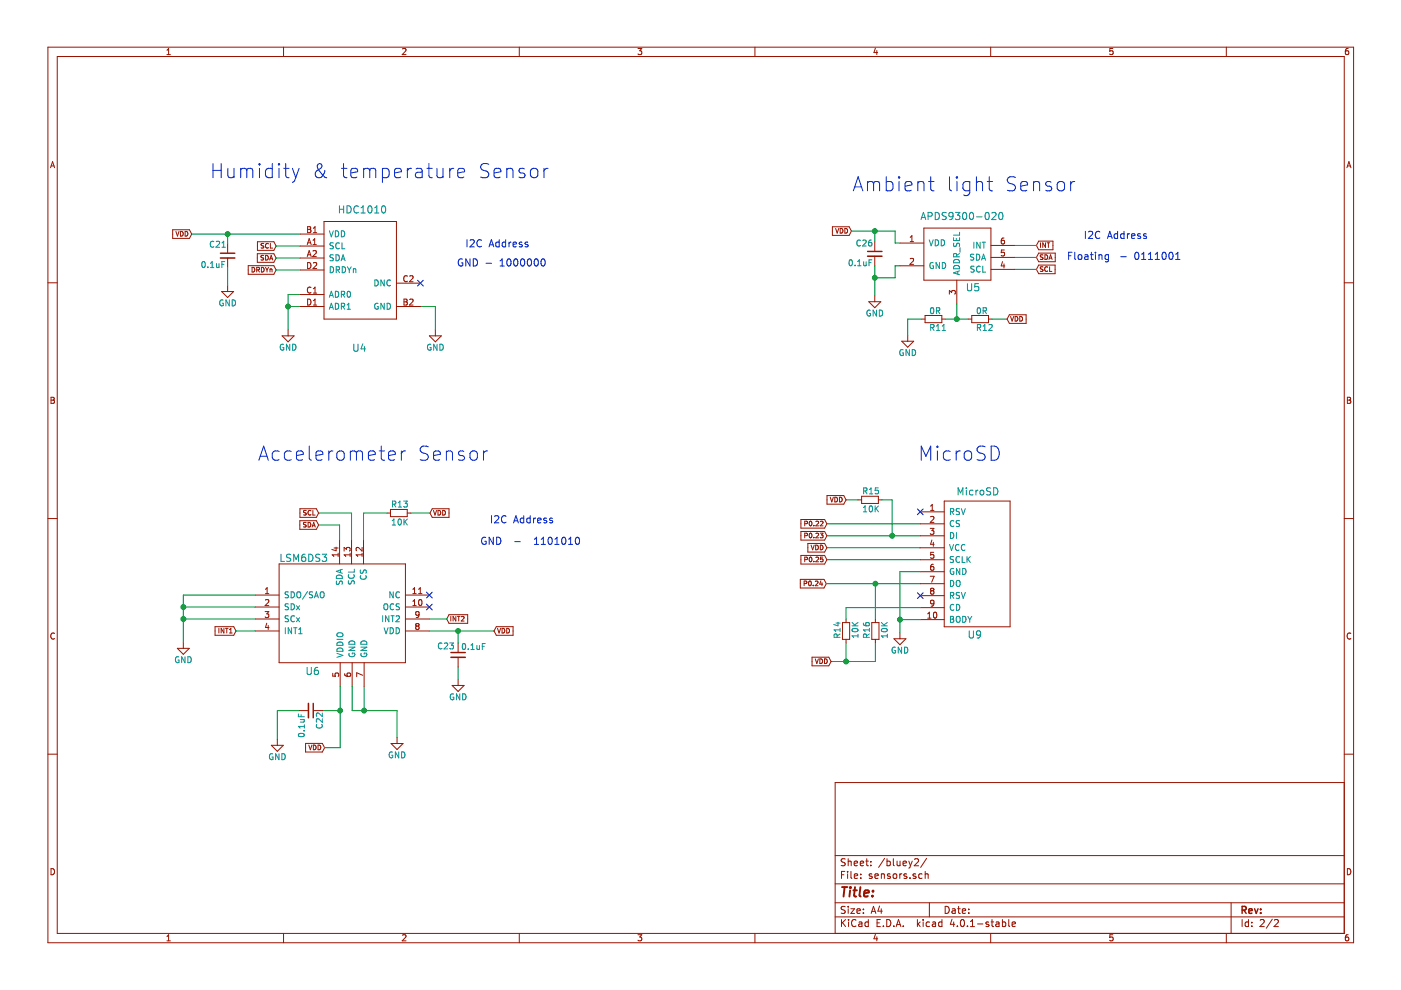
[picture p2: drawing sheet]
EESchema Schematic File Version 2
LIBS:bluey-rescue
LIBS:power
LIBS:device
LIBS:transistors
LIBS:conn
LIBS:linear
LIBS:regul
LIBS:74xx
LIBS:cmos4000
LIBS:adc-dac
LIBS:memory
LIBS:xilinx
LIBS:microcontrollers
LIBS:dsp
LIBS:microchip
LIBS:analog_switches
LIBS:motorola
LIBS:texas
LIBS:intel
LIBS:audio
LIBS:interface
LIBS:digital-audio
LIBS:philips
LIBS:display
LIBS:cypress
LIBS:siliconi
LIBS:opto
LIBS:atmel
LIBS:contrib
LIBS:valves
LIBS:bluey-cache
EELAYER 25 0
EELAYER END
$Descr A4 11693 8268
encoding utf-8
Sheet 2 2
Title ""
Date ""
Rev ""
Comp ""
Comment1 ""
Comment2 ""
Comment3 ""
Comment4 ""
$EndDescr
$Comp
L C_Small C21
U 1 1
P 1895 2135
F 0 "C21" H 1740 2225 50  0000 L CNN
F 1 "0.1uF" H 1670 2055 50  0000 L CNN
F 2 "Capacitors_SMD:C_0603" H 1895 2135 50  0001 C CNN
F 3 "" H 1895 2135 50  0000 C CNN
	1    1895 2135
	1    0    0    -1  
$EndComp
Text GLabel 2300 2055 0    39   Input ~ 0
SCL
Text GLabel 2300 2155 0    39   Input ~ 0
SDA
Text GLabel 2300 2255 0    39   Input ~ 0
DRDYn
$Comp
L GND #PWR030
U 1 1
P 2400 2755
F 0 "#PWR030" H 2400 2505 50  0001 C CNN
F 1 "GND" H 2400 2605 50  0000 C CNN
F 2 "" H 2400 2755 50  0000 C CNN
F 3 "" H 2400 2755 50  0000 C CNN
	1    2400 2755
	1    0    0    -1  
$EndComp
Wire Wire Line
	1595 1955 2500 1955
Wire Wire Line
	1895 1955 1895 2035
$Comp
L GND #PWR031
U 1 1
P 1895 2385
F 0 "#PWR031" H 1895 2135 50  0001 C CNN
F 1 "GND" H 1895 2235 50  0000 C CNN
F 2 "" H 1895 2385 50  0000 C CNN
F 3 "" H 1895 2385 50  0000 C CNN
	1    1895 2385
	1    0    0    -1  
$EndComp
Wire Wire Line
	1895 2385 1895 2235
Wire Wire Line
	2500 2560 2400 2560
Wire Wire Line
	2400 2460 2400 2755
Wire Wire Line
	2500 2460 2400 2460
Connection ~ 2400 2560
Wire Wire Line
	2500 2055 2300 2055
Wire Wire Line
	2500 2155 2300 2155
Wire Wire Line
	2500 2255 2300 2255
$Comp
L GND #PWR032
U 1 1
P 3630 2755
F 0 "#PWR032" H 3630 2505 50  0001 C CNN
F 1 "GND" H 3630 2605 50  0000 C CNN
F 2 "" H 3630 2755 50  0000 C CNN
F 3 "" H 3630 2755 50  0000 C CNN
	1    3630 2755
	1    0    0    -1  
$EndComp
Wire Wire Line
	3505 2560 3630 2560
Wire Wire Line
	3630 2560 3630 2755
NoConn ~ 3505 2365
$Comp
L C_Small C26
U 1 1
P 7300 2120
F 0 "C26" H 7140 2205 50  0000 L CNN
F 1 "0.1uF" H 7075 2040 50  0000 L CNN
F 2 "Capacitors_SMD:C_0603" H 7300 2120 50  0001 C CNN
F 3 "" H 7300 2120 50  0000 C CNN
	1    7300 2120
	1    0    0    -1  
$EndComp
$Comp
L GND #PWR033
U 1 1
P 7300 2470
F 0 "#PWR033" H 7300 2220 50  0001 C CNN
F 1 "GND" H 7300 2320 50  0000 C CNN
F 2 "" H 7300 2470 50  0000 C CNN
F 3 "" H 7300 2470 50  0000 C CNN
	1    7300 2470
	1    0    0    -1  
$EndComp
Text GLabel 7105 1930 0    39   Input ~ 0
VDD
Text GLabel 8650 2250 2    39   Input ~ 0
SCL
Text GLabel 8650 2150 2    39   Input ~ 0
SDA
Text GLabel 8650 2050 2    39   Input ~ 0
INT
Text Notes 1745 1500 0    118  ~ 0
Humidity & temperature Sensor\n
Text Notes 7110 1610 0    118  ~ 0
Ambient light Sensor\n
Text Notes 2145 3860 0    118  ~ 0
Accelerometer Sensor\n
$Comp
L HDC1010 U4
U 1 1
P 3020 2350
F 0 "U4" H 2995 1790 60  0000 C CNN
F 1 "HDC1010" H 3020 2945 60  0000 C CNN
F 2 "bluey:HDC1010" H 3020 2350 60  0001 C CNN
F 3 "" H 3020 2350 60  0000 C CNN
	1    3020 2350
	1    0    0    -1  
$EndComp
Text GLabel 1595 1955 0    39   Input ~ 0
VDD
Connection ~ 1895 1955
$Comp
L APDS9301-020 U5
U 1 1
P 7985 2305
F 0 "U5" H 8120 2205 60  0000 C CNN
F 1 "APDS9300-020" H 8030 2800 60  0000 C CNN
F 2 "bluey:APDS9301" H 7985 2305 60  0001 C CNN
F 3 "" H 7985 2305 60  0000 C CNN
	1    7985 2305
	1    0    0    -1  
$EndComp
Wire Wire Line
	7510 2030 7470 2030
Wire Wire Line
	7470 2030 7470 1930
Wire Wire Line
	7470 1930 7105 1930
Wire Wire Line
	7300 1930 7300 2020
Connection ~ 7300 1930
Wire Wire Line
	7510 2220 7470 2220
Wire Wire Line
	7470 2220 7470 2320
Wire Wire Line
	7470 2320 7300 2320
Wire Wire Line
	7300 2220 7300 2470
Connection ~ 7300 2320
Wire Wire Line
	8650 2250 8470 2250
Wire Wire Line
	8650 2150 8470 2150
$Comp
L R_Small R12
U 1 1
P 8180 2665
F 0 "R12" V 8255 2630 50  0000 L CNN
F 1 "0R" V 8115 2630 50  0000 L CNN
F 2 "Resistors_SMD:R_0603" H 8180 2665 50  0001 C CNN
F 3 "" H 8180 2665 50  0000 C CNN
	1    8180 2665
	0    1    1    0   
$EndComp
$Comp
L R_Small R11
U 1 1
P 7790 2665
F 0 "R11" V 7865 2630 50  0000 L CNN
F 1 "0R" V 7725 2630 50  0000 L CNN
F 2 "Resistors_SMD:R_0603" H 7790 2665 50  0001 C CNN
F 3 "" H 7790 2665 50  0000 C CNN
	1    7790 2665
	0    1    1    0   
$EndComp
Wire Wire Line
	7985 2540 7985 2665
Wire Wire Line
	7890 2665 8080 2665
Connection ~ 7985 2665
Wire Wire Line
	8280 2665 8405 2665
Text GLabel 8405 2665 2    39   Input ~ 0
VDD
$Comp
L GND #PWR034
U 1 1
P 7575 2800
F 0 "#PWR034" H 7575 2550 50  0001 C CNN
F 1 "GND" H 7575 2650 50  0000 C CNN
F 2 "" H 7575 2800 50  0000 C CNN
F 3 "" H 7575 2800 50  0000 C CNN
	1    7575 2800
	1    0    0    -1  
$EndComp
Wire Wire Line
	7690 2665 7575 2665
Wire Wire Line
	7575 2665 7575 2800
Text Notes 7660 3860 0    118  ~ 0
MicroSD\n
Text GLabel 6900 4375 0    39   Input ~ 0
P0.22
Text GLabel 6900 4475 0    39   Input ~ 0
P0.23
Text GLabel 6900 4575 0    39   Input ~ 0
VDD
Text GLabel 6900 4675 0    39   Input ~ 0
P0.25
Text GLabel 6895 4875 0    39   Input ~ 0
P0.24
$Comp
L GND #PWR035
U 1 1
P 7510 5285
F 0 "#PWR035" H 7510 5035 50  0001 C CNN
F 1 "GND" H 7510 5135 50  0000 C CNN
F 2 "" H 7510 5285 50  0000 C CNN
F 3 "" H 7510 5285 50  0000 C CNN
	1    7510 5285
	1    0    0    -1  
$EndComp
Wire Wire Line
	6895 4875 7680 4875
Wire Wire Line
	6900 4675 7680 4675
Wire Wire Line
	6900 4575 7680 4575
Wire Wire Line
	6900 4475 7680 4475
Wire Wire Line
	6900 4375 7680 4375
$Comp
L MicroSD U9
U 1 1
P 7950 4755
F 0 "U9" H 8135 4205 60  0000 C CNN
F 1 "MicroSD" H 8160 5400 60  0000 C CNN
F 2 "bluey:MicroSD_CardHolder" H 7950 4755 60  0001 C CNN
F 3 "" H 7950 4755 60  0000 C CNN
	1    7950 4755
	1    0    0    -1  
$EndComp
NoConn ~ 7680 4975
NoConn ~ 7680 4275
Text Notes 9045 2095 0    60   ~ 0
I2C Address\n\n
Text Notes 3810 2235 0    60   ~ 0
GND - 1000000
Text Notes 3880 2165 0    60   ~ 0
I2C Address\n\n
Text Notes 8905 2180 0    60   ~ 0
Floating   \n
Text Notes 9340 2180 0    60   ~ 0
- 0111001\n
$Comp
L LSM6DS3 U6
U 1 1
P 2805 5120
F 0 "U6" H 2605 4630 60  0000 C CNN
F 1 "LSM6DS3" H 2530 5575 60  0000 C CNN
F 2 "bluey:LSM6DS3" H 2760 5120 60  0001 C CNN
F 3 "" H 2760 5120 60  0000 C CNN
	1    2805 5120
	1    0    0    -1  
$EndComp
$Comp
L C_Small C23
U 1 1
P 3820 5470
F 0 "C23" H 3645 5540 50  0000 L CNN
F 1 "0.1uF" H 3845 5535 50  0000 L CNN
F 2 "Capacitors_SMD:C_0603" H 3820 5470 50  0001 C CNN
F 3 "" H 3820 5470 50  0000 C CNN
	1    3820 5470
	1    0    0    -1  
$EndComp
$Comp
L C_Small C22
U 1 1
P 2590 5935
F 0 "C22" H 2600 6005 50  0000 L CNN
F 1 "0.1uF" H 2610 5855 50  0000 L CNN
F 2 "Capacitors_SMD:C_0603" H 2590 5935 50  0001 C CNN
F 3 "" H 2590 5935 50  0000 C CNN
	1    2590 5935
	0    1    1    0   
$EndComp
Wire Wire Line
	2835 5935 2690 5935
Wire Wire Line
	2490 5935 2310 5935
Wire Wire Line
	2310 5935 2310 6175
$Comp
L GND #PWR036
U 1 1
P 2310 6175
F 0 "#PWR036" H 2310 5925 50  0001 C CNN
F 1 "GND" H 2310 6025 50  0000 C CNN
F 2 "" H 2310 6175 50  0000 C CNN
F 3 "" H 2310 6175 50  0000 C CNN
	1    2310 6175
	1    0    0    -1  
$EndComp
Wire Wire Line
	3580 5270 4120 5270
Wire Wire Line
	3820 5270 3820 5370
Connection ~ 3820 5270
Wire Wire Line
	2835 5735 2835 6245
$Comp
L GND #PWR037
U 1 1
P 3820 5675
F 0 "#PWR037" H 3820 5425 50  0001 C CNN
F 1 "GND" H 3820 5525 50  0000 C CNN
F 2 "" H 3820 5675 50  0000 C CNN
F 3 "" H 3820 5675 50  0000 C CNN
	1    3820 5675
	1    0    0    -1  
$EndComp
Wire Wire Line
	3820 5675 3820 5570
Text GLabel 4120 5270 2    39   Input ~ 0
VDD
Wire Wire Line
	1525 5070 2125 5070
Wire Wire Line
	1525 5170 2125 5170
$Comp
L GND #PWR038
U 1 1
P 1525 5365
F 0 "#PWR038" H 1525 5115 50  0001 C CNN
F 1 "GND" H 1525 5215 50  0000 C CNN
F 2 "" H 1525 5365 50  0000 C CNN
F 3 "" H 1525 5365 50  0000 C CNN
	1    1525 5365
	1    0    0    -1  
$EndComp
Text GLabel 2655 4385 0    39   Input ~ 0
SDA
Wire Wire Line
	2830 4510 2830 4385
Wire Wire Line
	2830 4385 2655 4385
Text GLabel 2655 4285 0    39   Input ~ 0
SCL
Wire Wire Line
	2655 4285 2930 4285
Wire Wire Line
	2930 4285 2930 4510
Text GLabel 1965 5270 0    39   Input ~ 0
INT1
Wire Wire Line
	1965 5270 2125 5270
Text GLabel 3725 5170 2    39   Input ~ 0
INT2
Wire Wire Line
	3725 5170 3580 5170
NoConn ~ 3580 5070
NoConn ~ 3580 4970
Wire Wire Line
	1525 4970 1525 5365
Connection ~ 1525 5170
Wire Wire Line
	2935 5735 2935 5935
Wire Wire Line
	2935 5935 3310 5935
Wire Wire Line
	3310 5935 3310 6160
Wire Wire Line
	3035 5735 3035 5935
Connection ~ 3035 5935
$Comp
L GND #PWR039
U 1 1
P 3310 6160
F 0 "#PWR039" H 3310 5910 50  0001 C CNN
F 1 "GND" H 3310 6010 50  0000 C CNN
F 2 "" H 3310 6160 50  0000 C CNN
F 3 "" H 3310 6160 50  0000 C CNN
	1    3310 6160
	1    0    0    -1  
$EndComp
Wire Wire Line
	1525 4970 2125 4970
$Comp
L R_Small R13
U 1 1
P 3325 4285
F 0 "R13" V 3255 4220 50  0000 L CNN
F 1 "10K" V 3405 4220 50  0000 L CNN
F 2 "Resistors_SMD:R_0603" H 3325 4285 50  0001 C CNN
F 3 "" H 3325 4285 50  0000 C CNN
	1    3325 4285
	0    1    1    0   
$EndComp
Connection ~ 1525 5070
Text GLabel 3585 4285 2    39   Input ~ 0
VDD
Text GLabel 2705 6245 0    39   Input ~ 0
VDD
Wire Wire Line
	2835 6245 2705 6245
Connection ~ 2835 5935
Text Notes 4005 4560 0    60   ~ 0
GND  -  1101010
Text Notes 4085 4470 0    60   ~ 0
I2C Address\n\n
Wire Wire Line
	3225 4285 3030 4285
Wire Wire Line
	3030 4285 3030 4510
Wire Wire Line
	3585 4285 3425 4285
Wire Wire Line
	7680 4775 7510 4775
Wire Wire Line
	7510 4775 7510 5285
Wire Wire Line
	7680 5175 7510 5175
Connection ~ 7510 5175
$Comp
L R_Small R16
U 1 1
P 7305 5270
F 0 "R16" V 7235 5205 50  0000 L CNN
F 1 "10K" V 7385 5205 50  0000 L CNN
F 2 "Resistors_SMD:R_0603" H 7305 5270 50  0001 C CNN
F 3 "" H 7305 5270 50  0000 C CNN
	1    7305 5270
	1    0    0    -1  
$EndComp
$Comp
L R_Small R14
U 1 1
P 7060 5270
F 0 "R14" V 6990 5205 50  0000 L CNN
F 1 "10K" V 7140 5205 50  0000 L CNN
F 2 "Resistors_SMD:R_0603" H 7060 5270 50  0001 C CNN
F 3 "" H 7060 5270 50  0000 C CNN
	1    7060 5270
	1    0    0    -1  
$EndComp
Wire Wire Line
	7060 5170 7060 5075
Wire Wire Line
	7305 5170 7305 4875
Connection ~ 7305 4875
Wire Wire Line
	7305 5525 7305 5370
Wire Wire Line
	6935 5525 7305 5525
Wire Wire Line
	7060 5525 7060 5370
Connection ~ 7060 5525
Text GLabel 6935 5525 0    39   Input ~ 0
VDD
Wire Wire Line
	7445 4475 7445 4175
Wire Wire Line
	7445 4175 7360 4175
Connection ~ 7445 4475
$Comp
L R_Small R15
U 1 1
P 7260 4175
F 0 "R15" V 7190 4110 50  0000 L CNN
F 1 "10K" V 7340 4110 50  0000 L CNN
F 2 "Resistors_SMD:R_0603" H 7260 4175 50  0001 C CNN
F 3 "" H 7260 4175 50  0000 C CNN
	1    7260 4175
	0    1    1    0   
$EndComp
Wire Wire Line
	7160 4175 7060 4175
Text GLabel 7060 4175 0    39   Input ~ 0
VDD
Wire Wire Line
	7060 5075 7680 5075
Wire Wire Line
	8470 2050 8650 2050
$EndSCHEMATC
